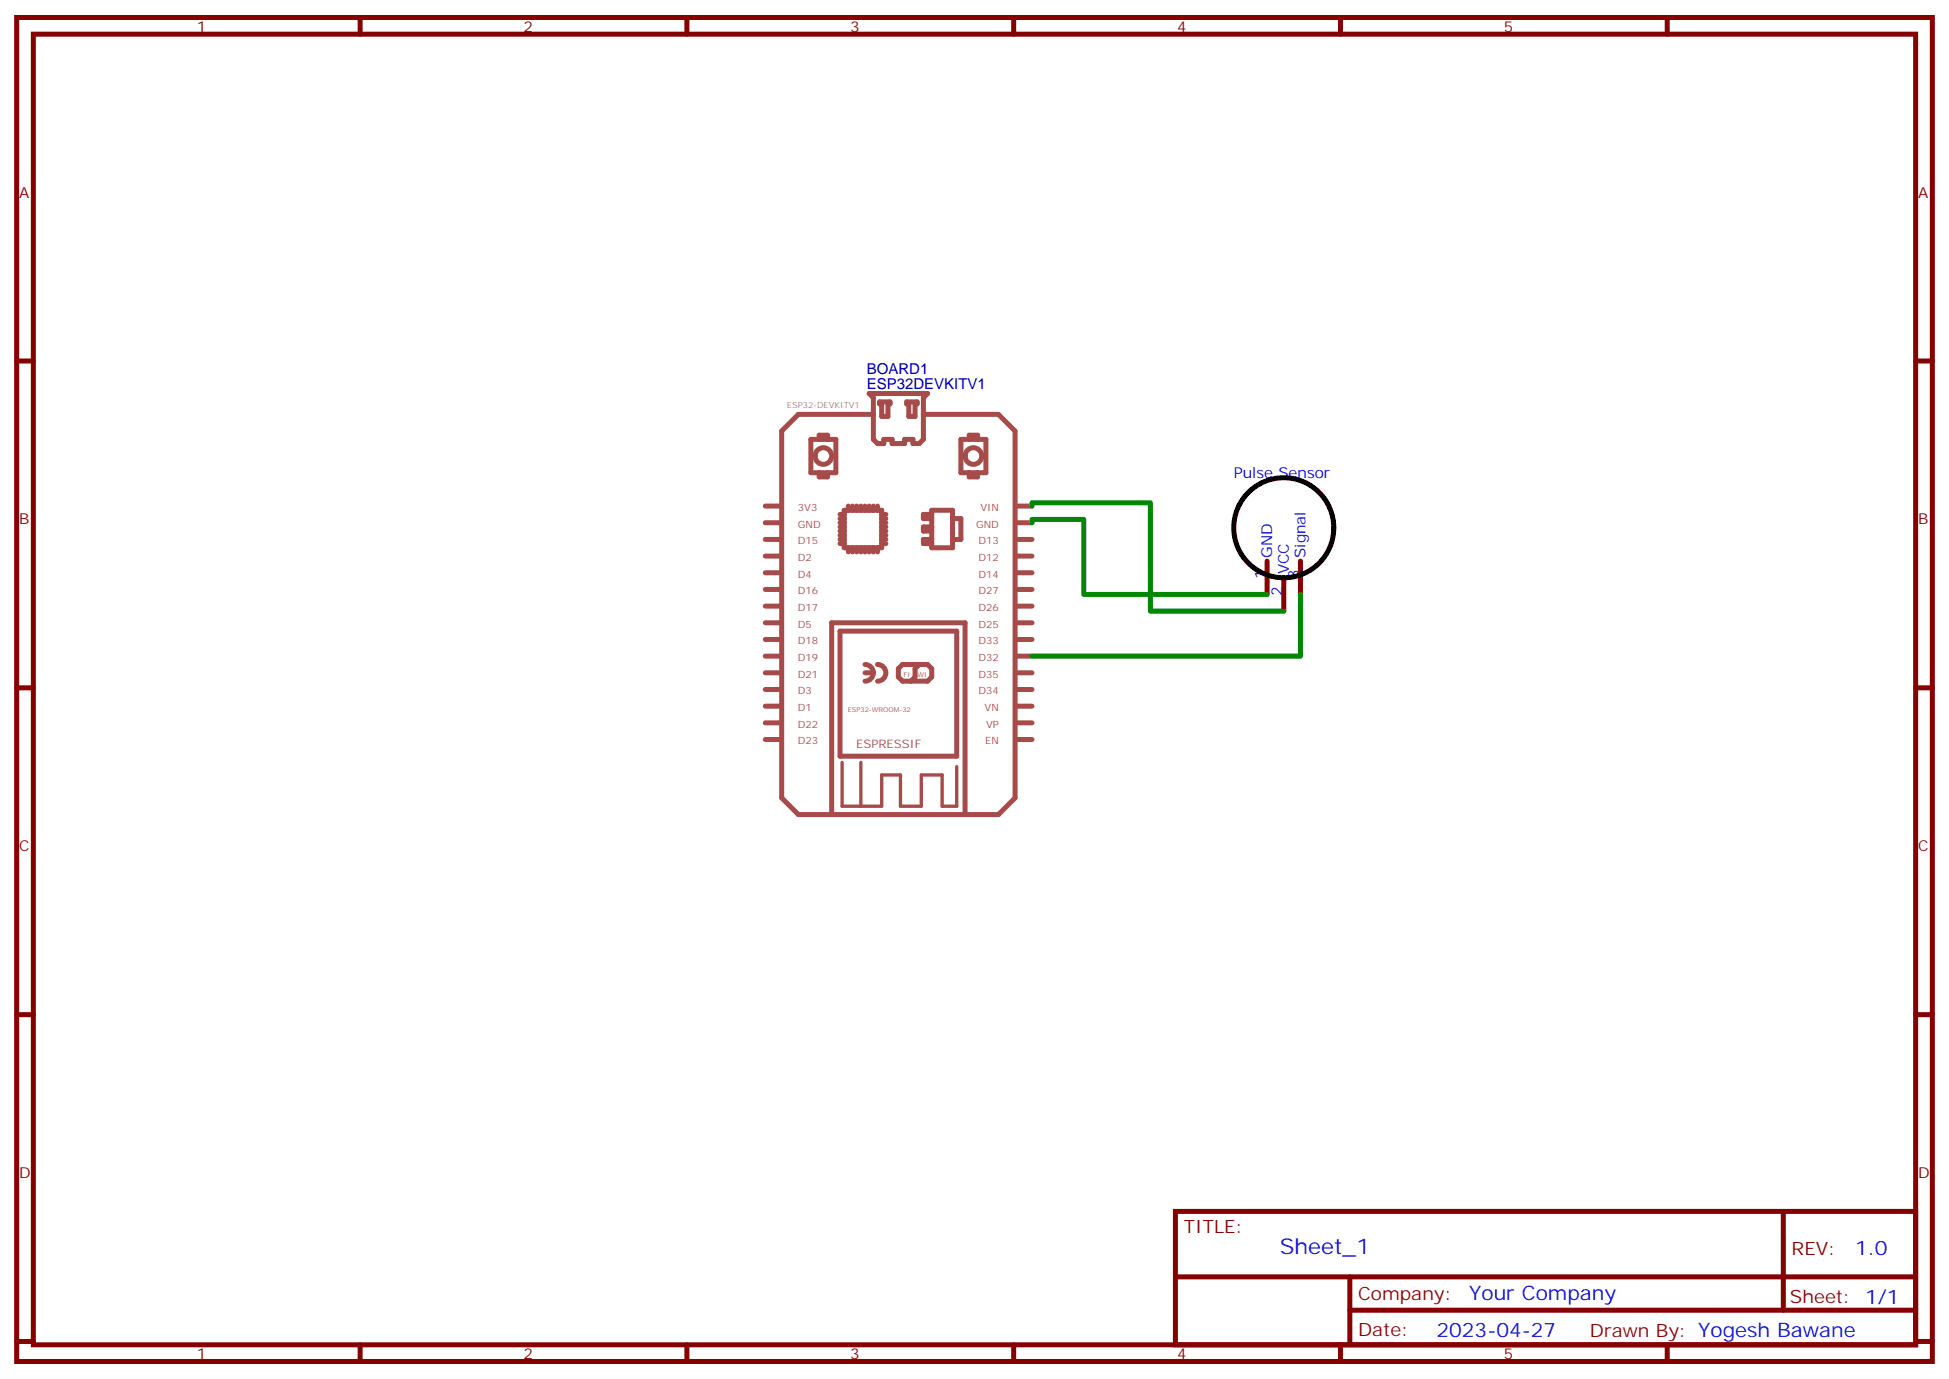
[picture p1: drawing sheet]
<svg xmlns="http://www.w3.org/2000/svg" width="412mm" height="292mm" viewBox="0 0 412 292" stroke-linecap="round" stroke-linejoin="round" font-family="sans-serif">
<g fill="none" stroke="#870000" stroke-width="1.1">
<path d="M3.5 3.7h405.4v284.3h-405.4zM7.1 7.2h398.2v277.3h-398.2zM76.2 3.7v3.5M145.3 3.7v3.5M214.5 3.7v3.5M283.6 3.7v3.5M352.8 3.7v3.5M3.5 76.4h3.6M405.3 76.4h3.6M268.1 118.7v7.1M275.2 118.7v7.1M271.6 122.2v7.1"/>
<path d="M3.5 145.5h3.6M405.3 145.5h3.6M3.5 214.7h3.6M405.3 214.7h3.6M248.7 256.3h156.6v28.2h-156.6zM377.3 256.3v20.9M248.7 270.1h156.5M285.6 277.2h119.6M285.6 270.1v14.2M3.5 283.8h3.6M76.2 284.5v3.5M145.3 284.5v3.5"/>
<path d="M214.5 284.5v3.5M283.6 284.5v3.5M352.8 284.5v3.5M405.3 283.8h3.6"/>
</g>
<g fill="none" stroke="#a64a4a" stroke-width="1.1">
<path d="M171.6 93h5.3v7h-5.3zM173.3 93v-.9h1.8v.9M183.9 83.3h12.4l-.9 .8v8.9l-.9 .8h-1.3v-.8h-1.8v.8h-2.6v-.8h-1.8v.8h-1.3l-.9-.8v-8.9zM184.8 87.7h-15.9l-3.5 3.5v77.6l3.5 3.5h42.4l3.5-3.5v-77.6l-3.5-3.5h-15.9M186.1 85h2.2v.5h-.4v2.6h-1.3v-2.6h-.5zM191.9 85h2.2v.5h-.5v2.6h-1.3v-2.6h-.4zM203.3 93h5.3v7h-5.3zM205.1 93v-.9h1.7v.9M161.9 107.1h3.5M161.9 110.6h3.5M161.9 114.1h3.5M161.9 117.7h3.5"/>
<path d="M173.3 100v.9h1.8v-.9M177.7 110.6h.9M177.7 114.1h.9M177.7 109.7h.9M177.7 108.8h.9M177.7 111.5h.9M177.7 112.4h.9M177.7 115h.9M177.7 113.2h.9M178.6 107.9h8v8h-8zM179.5 107.1v.8M179.5 115.9v.9"/>
<path d="M180.4 107.1v.8M180.4 115.9v.9M181.3 107.1v.8M181.3 115.9v.9M182.2 107.1v.8M182.2 115.9v.9M183 107.1v.8M183 115.9v.9M183.9 107.1v.8M183.9 115.9v.9M184.8 107.1v.8M184.8 115.9v.9"/>
<path d="M185.7 107.1v.8M185.7 115.9v.9M186.6 110.6h.8M186.6 114.1h.8M186.6 109.7h.8M186.6 108.8h.8M186.6 111.5h.8M186.6 112.4h.8M186.6 115h.8M186.6 113.2h.8M197.1 114.1h-1.7v.9h1.7M197.1 107.9h4.5v8h-4.5z"/>
<path d="M197.1 108.8h-1.7v.9h1.7M197.1 111.5h-1.7v.9h1.7M201.6 109.7h1.7v4.4h-1.7M205.1 100v.9h1.7v-.9M214.9 107.1h3.5M214.9 110.6h3.5M214.9 114.1h3.5M214.9 117.7h3.5M161.9 121.2h3.5M161.9 124.7h3.5M161.9 128.2h3.5M161.9 131.8h3.5"/>
<path d="M161.9 135.3h3.5M161.9 138.8h3.5M177.7 133.5h24.7v26.5h-24.7zM214.9 121.2h3.5M214.9 124.7h3.5M214.9 128.2h3.5M214.9 131.8h3.5M214.9 135.3h3.5M214.9 138.8h3.5M161.9 142.3h3.5M161.9 145.9h3.5M161.9 149.4h3.5"/>
<path d="M161.9 152.9h3.5M161.9 156.5h3.5M183 140.6a1.77 1.77 0 0 1 1.8 1.7M183 142.3h1.8M184.8 142.3a1.76 1.76 0 0 1-1.8 1.8M185.7 140.6a1.76 1.76 0 0 1 1.7 1.7 1.76 1.76 0 0 1-1.7 1.8M190.1 141.5l.9-.9h5.3l.8 .9v1.7l-.8 .9h-5.3l-.9-.9zM194.5 140.6l-.9 .9v1.7l-.9 .9M214.9 142.3h3.5M214.9 145.9h3.5M214.9 149.4h3.5M214.9 152.9h3.5"/>
<path d="M214.9 156.5h3.5M176 172.3v-40.5h28.2v40.5"/>
<circle cx="174.2" cy="96.5" r="1.76"/>
<circle cx="206" cy="96.5" r="1.76"/>
</g>
<path d="M178.2 161.3v9.3h8.4v-6.6h3.9v6.6h4.4v-6.6h4.5v6.6h3v-8.4M182.2 161.3v9.3" fill="none" stroke="#a64a4a" stroke-width=".71"/>
<circle cx="271.6" cy="111.7" r="10.6" fill="none" stroke="#000" stroke-width="1.1"/>
<path d="M218.4 110.6v-.7h10.9v15.9h38.8M218.4 107.1v-.7h25v22.9h28.2M275.2 125.8v13h-56.8" fill="none" stroke="#008700" stroke-width="1.1"/>
<text font-size="4.6" fill="#00f" x="270.8" y="265.3">Sheet_1</text>
<g font-size="4.2" fill="#00f">
<text x="392.5" y="265.6">1.0</text>
<text x="310.9" y="275.1">Your Company</text>
<text x="304" y="282.9">2023-04-27</text>
</g>
<g font-size="3.9" fill="#800">
<text x="250.5" y="260.9">TITLE:</text>
<text x="379.1" y="265.6">REV:</text>
<text x="287.4" y="275.1">Company:</text>
<text x="378.7" y="275.7">Sheet: 1/1</text>
<text x="287.4" y="282.8">Date:</text>
<text x="336.4" y="282.8">Drawn By: Yogesh Bawane</text>
</g>
<g font-size="3.2" fill="#800">
<text x="41.6" y="6.7">1</text>
<text x="110.8" y="6.7">2</text>
<text x="179.9" y="6.7">3</text>
<text x="249.1" y="6.7">4</text>
<text x="318.2" y="6.7">5</text>
<text x="4.1" y="41.8">A</text>
<text x="405.9" y="41.8">A</text>
<text x="4.1" y="110.9">B</text>
<text x="405.9" y="110.9">B</text>
<text x="4.1" y="180.1">C</text>
<text x="405.9" y="180.1">C</text>
<text x="4.1" y="249.2">D</text>
<text x="405.9" y="249.2">D</text>
<text x="41.6" y="287.5">1</text>
<text x="110.8" y="287.5">2</text>
<text x="179.9" y="287.5">3</text>
<text x="249.1" y="287.5">4</text>
<text x="318.2" y="287.5">5</text>
</g>
<g font-size="3.2" fill="#000080">
<text x="183.4" y="82.2">ESP32DEVKITV1</text>
<text x="183.4" y="79">BOARD1</text>
</g>
<g font-size="3.2" fill="#00f">
<text x="261.1" y="101.1">Pulse Sensor</text>
<text x="269.2" y="118" transform="rotate(-90 269.2 118)">GND</text>
<text x="276.2" y="118" transform="rotate(-90 276.2 118)">Signal</text>
<text x="267.8" y="122.5" transform="rotate(-90 267.8 122.5)">1</text>
<text x="272.7" y="121.5" transform="rotate(-90 272.7 121.5)">VCC</text>
<text x="274.8" y="122.5" transform="rotate(-90 274.8 122.5)">3</text>
<text x="271.3" y="126" transform="rotate(-90 271.3 126)">2</text>
</g>
<text font-size="2.5" fill="#a54b4b" x="181.1" y="158.2">ESPRESSIF</text>
<g font-size="2.1" fill="#a54b4b">
<text x="168.8" y="108.1">3V3</text>
<text x="168.8" y="111.6">GND</text>
<text x="206.5" y="111.6">GND</text>
<text x="207.5" y="108.1">VIN</text>
<text x="168.8" y="115.2">D15</text>
<text x="168.8" y="118.7">D2</text>
<text x="207.1" y="118.7">D12</text>
<text x="207.1" y="115.2">D13</text>
<text x="168.8" y="122.2">D4</text>
<text x="168.8" y="125.7">D16</text>
<text x="207.1" y="125.7">D27</text>
<text x="207.1" y="122.2">D14</text>
<text x="168.8" y="129.3">D17</text>
<text x="207.1" y="129.3">D26</text>
<text x="168.8" y="132.8">D5</text>
<text x="168.8" y="136.3">D18</text>
<text x="207.1" y="136.3">D33</text>
<text x="207.1" y="132.8">D25</text>
<text x="168.8" y="139.9">D19</text>
<text x="168.8" y="143.4">D21</text>
<text x="207.1" y="143.4">D35</text>
<text x="207.1" y="139.9">D32</text>
<text x="168.8" y="146.9">D3</text>
<text x="207.1" y="146.9">D34</text>
<text x="168.8" y="150.4">D1</text>
<text x="168.8" y="154">D22</text>
<text x="208.3" y="150.4">VN</text>
<text x="208.6" y="154">VP</text>
<text x="168.8" y="157.5">D23</text>
<text x="208.4" y="157.5">EN</text>
</g>
<text font-size="1.8" fill="#838383" x="166.5" y="86.2">ESP32-DEVKITV1</text>
<g font-size="1.4" fill="#a54b4b">
<text x="191.2" y="143.2">FI</text>
<text x="194.1" y="143.2">WI</text>
<text x="179.4" y="150.6">ESP32-WROOM-32</text>
</g>
</svg>
